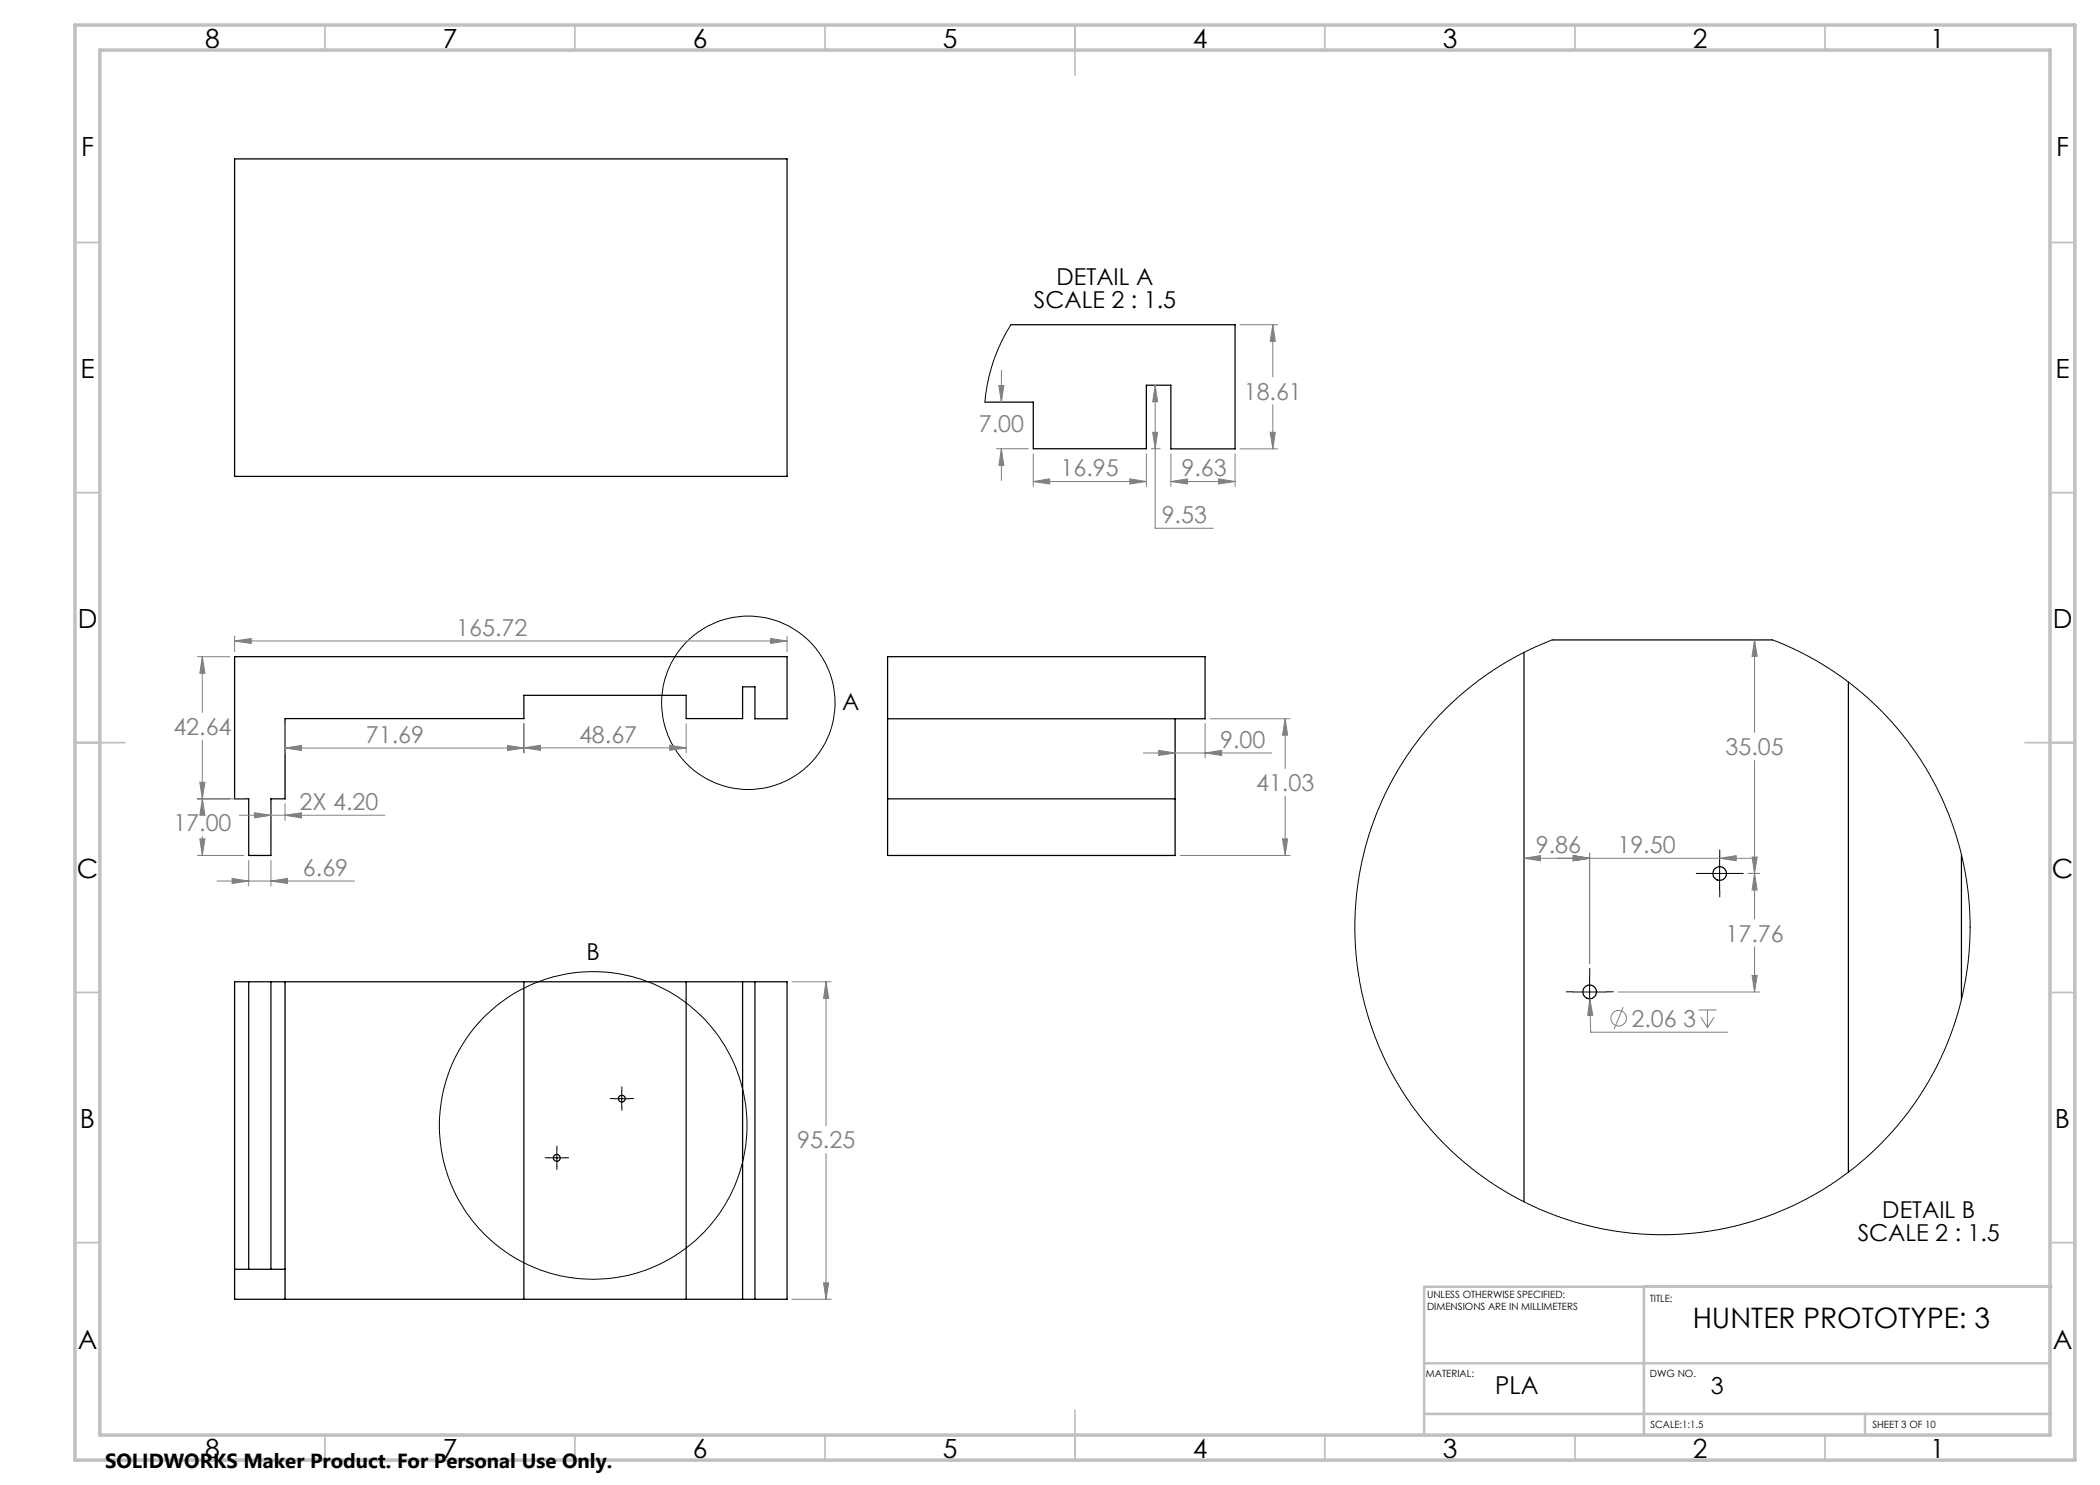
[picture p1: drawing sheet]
<svg xmlns="http://www.w3.org/2000/svg" width="420mm" height="297mm" viewBox="0 0 420 297" stroke-linecap="round" stroke-linejoin="round" font-family="sans-serif">
<g fill="none" stroke="#000" stroke-width=".25">
<path d="M46.9 31.8h110.5v63.5h-110.5zM202.2 64.9h44.8v24.9h-12.8v-12.8h-4.9v12.7h-22.6v-9.3h-9.7M46.9 131.3h110.5v12.5h-6.4v-6.4h-2.5v6.3h-11.3v-4.6h-32.4v4.6h-47.8v16.1h-2.8v11.3h-4.5v-11.3h-2.8zM304.8 130.5v109.8M310.5 128h44M369.7 136.4v98.1M177.5 159.8h57.5M177.5 143.8h63.5v-12.5h-63.5v39.8h57.5v-27.3M392.3 170.9v29.1M46.9 196.4h110.5v63.5h-110.5zM49.7 196.4v57.5M54.2 196.4v57.5"/>
<path d="M57 196.4v63.5M104.8 196.4v63.5M137.2 196.4v63.5M148.5 196.4v63.5M151 196.4v63.5M46.9 253.9h10.1"/>
<circle cx="343.9" cy="174.7" r="1.38"/>
<circle cx="317.9" cy="198.4" r="1.38"/>
<circle cx="124.4" cy="219.7" r=".68"/>
<circle cx="111.4" cy="231.6" r=".68"/>
</g>
<g fill="none" stroke="#000" stroke-width=".2">
<path d="M202.2 64.9l-2.1 3.7-1.5 3.8-1 4-.6 4M310.5 128l-5.2 2.2-4.8 2.7-4.7 3.1-3.5 2.8-3.1 2.8-3.8 4.2-4.2 5.6-2.4 4-2.3 4.4-2.2 5.5-1.4 4.7-1.1 5.2-.7 5.9-.1 5.6 .3 5.5 .6 3.9 1.1 5.1 1.7 5.4 2 4.8 2.3 4.5 3.3 5.1 2.3 3 3.8 4.3 4.2 4 4.8 3.6 4.1 2.7 4.7 2.5 4.6 1.9 4.2 1.4 6.2 1.5 4.8 .7 4.9 .3 6-.1 5.2-.6 4.8-1 5.1-1.4 5-2 4.3-2 4.7-2.7 4.6-3.3 4.2-3.7 3.7-3.8 3.3-4 2.9-4.4 2.5-4.4 2.4-5.3 2.1-6 1-4.4 .9-5.4 .4-5.5-.1-5.3-.6-5.6-1-5.3-1.6-5.4-2.2-5.4-1.7-3.5-2.6-4.4-3.1-4.3-2.7-3.3-4.9-4.9-4.5-3.6-4.9-3.3-4.6-2.5-5-2.1M340.6 174.7h6.7M343.9 171.4v6.6M314.6 198.4h6.7M317.9 195v6.7M122.7 219.7h3.3M124.4 218v3.4M109.7 231.6h3.3M111.4 229.9v3.4"/>
<circle cx="149.7" cy="140.6" r="17.3"/>
<circle cx="118.6" cy="225.1" r="30.8"/>
</g>
<g fill="none" stroke="#808080" stroke-width=".2">
<path d="M199.8 77.1h1l-.5 3.3zM200.3 74.1v6.3M231 77l.5 3.4h-1zM231 77v28.7h11.7M248 64.9h7.6M254.6 64.9l.5 3.4h-1.1zM254.6 64.9v10.5M199.3 89.7h6.4M200.3 89.7l.5 3.4h-1zM200.3 89.7v6.4M206.7 96.3l3.2-.5v1zM206.7 90.8v6.5"/>
<path d="M206.7 96.3h22.6M226 95.8l3.3 .5-3.3 .5zM229.3 90.8v6.5M230.3 89.7h1.7M230.5 86.5h1l-.5 3.2zM234.2 96.3l3.3-.5v1zM234.2 96.3h12.8M234.2 90.8v6.5M243.7 95.8l3.3 .5-3.3 .5zM247 90.8v6.5M248 89.8h7.6M254 86.5h1.1l-.5 3.3z"/>
<path d="M254.6 81v8.8M39.5 131.3h6.4M40.5 131.3l.5 3.4h-1zM40.5 131.3v11.2M46.9 128.2l3.3-.5v1zM46.9 127.2v3.1M46.9 128.2h110.5M154.1 127.7l3.3 .5-3.3 .5zM157.4 127.2v3.1M350.9 128l.5 3.3h-1zM350.9 128v18.5M39.5 159.8h9.2"/>
<path d="M40 156.5h1l-.5 3.3zM40.5 159.8l.5 3.3h-1zM40.5 148v13.7M57 149.6l3.3-.5v1zM57 144.7v5.9M57 149.6h47.8M101.5 149.1l3.3 .5-3.3 .5zM104.8 149.6l3.3-.6v1.1zM104.8 144.7v5.9M104.8 149.6h32.4M133.9 149l3.3 .6-3.3 .5zM137.2 144.7v5.9"/>
<path d="M228.7 150.6h25.7M231.7 150.1l3.3 .5-3.3 .5zM241 150.6l3.3-.5v1zM241 144.7v6.9M242 143.8h16M257 143.8l.5 3.2h-1zM257 143.8v9.9M257 159.2v11.9M350.9 152v31.8M39.5 171.1h9.2M40 167.8h1l-.5 3.3zM40.5 167.3v3.8"/>
<path d="M43.4 176.2h27.5M46.4 175.7l3.3 .5-3.3 .5zM47.8 163.1h29.2M49.7 172.1v5.1M50.9 162.6l3.3 .5-3.3 .5zM54.2 176.2l3.3-.5v1zM54.2 160.8v3.3M54.2 172.1v5.1M57 163.1l3.3-.5v1zM57 160.8v3.3M236 171.1h22M256.5 167.8h1l-.5 3.3z"/>
<path d="M304.8 171.7l3.3-.6v1.1zM304.8 171.7h45.5M314.6 171.1l3.3 .6-3.3 .5zM317.9 170.6v22.1M343.9 171.7l3.3-.6v1.1zM349.6 174.7h2.3M350.4 171.4h1l-.5 3.3zM350.9 174.7l.5 3.3h-1zM158.4 196.4h7.8M165.2 196.4l.5 3.3h-1zM165.2 196.4v28.7M318 199.8l.6 3.3h-1.1z"/>
<path d="M318 199.8l.1 6.6h27.4M323.6 198.4h28.3M350.4 195.1h1l-.5 3.3zM350.9 189.4v9M324.6 201.4l-1.8 4.5M339.7 202h3.6M340.1 203.4l1.4 2.1M341.5 202v3.5M342.8 203.4l-1.3 2.1M165.2 230.7v29.2M158.4 259.9h7.8M164.7 256.6h1l-.5 3.3z"/>
<circle cx="323.7" cy="203.6" r="1.55"/>
</g>
<g fill="none" stroke="#000" stroke-width=".2" stroke-dasharray="15.2 1.3 1.3 1.3">
<path d="M340.6 174.7h-1.4M344 171.4v-1.4M344 178v1.4M347.3 174.7h1.4M314.6 198.4h-1.4M318 195v-1.3M321.3 198.4h1.4M122.7 219.7h-.7M124.4 218v-.6M126 219.7h.7M318 201.7v1.4M109.7 231.6h-.7"/>
<path d="M111.4 229.9v-.7M111.4 233.2v.7M113 231.6h.7M124.4 221.4v.7"/>
</g>
<g fill="none" stroke="#c0c0c0" stroke-width=".35">
<path d="M65 5v5M115 5v5M165 5v5M215 5v10M265 5v5M315 5v5M365 5v5M15 48.5h5M410 48.5h5M15 98.5h5M410 98.5h5M15 148.5h10"/>
<path d="M405 148.5h10M15 198.5h5M410 198.5h5M15 248.5h5M410 248.5h5M65 287v5M115 287v5M165 287v5M215 282v10M265 287v5M315 287v5M365 287v5"/>
</g>
<path d="M328.8 257.3v29.7M410.2 257.3h-125.4v29.7M284.8 272.7h125.2M284.8 282.8h125.4M373 282.8v4.2" fill="none" stroke="#c0c0c0" stroke-width=".5"/>
<path d="M15 5h400v287h-400zM20 10h390v277h-390z" fill="none" stroke="#c0c0c0" stroke-width=".7"/>
<path d="M154.1 127.7l3.3 .5-3.3 .5zM46.9 128.2l3.3-.5v1zM46.4 175.7l3.3 .5-3.3 .5zM54.2 176.2l3.3-.5v1zM50.9 162.6l3.3 .5-3.3 .5zM57 163.1l3.3-.5v1zM57 149.6l3.3-.5v1zM101.5 149.1l3.3 .5-3.3 .5zM40.5 131.3l.5 3.4h-1zM40 156.5h1l-.5 3.3zM104.8 149.6l3.3-.6v1.1zM133.9 149l3.3 .6-3.3 .5zM40.5 159.8l.5 3.3h-1zM40 167.8h1l-.5 3.3zM165.2 196.4l.5 3.3h-1zM164.7 256.6h1l-.5 3.3zM231.7 150.1l3.3 .5-3.3 .5zM241 150.6l3.3-.5v1zM257 143.8l.5 3.2h-1zM256.5 167.8h1l-.5 3.3zM206.7 96.3l3.2-.5v1zM226 95.8l3.3 .5-3.3 .5zM234.2 96.3l3.3-.5v1zM243.7 95.8l3.3 .5-3.3 .5zM254 86.5h1.1l-.5 3.3zM254.6 64.9l.5 3.4h-1.1zM199.8 77.1h1l-.5 3.3zM200.3 89.7l.5 3.4h-1zM230.5 86.5h1l-.5 3.2zM231 77l.5 3.4h-1zM318 199.8l-.5 3.3h1.1zM350.4 171.4h1l-.5 3.3zM350.9 128l.5 3.3h-1zM350.4 195.1h1l-.5 3.3zM350.9 174.7l.5 3.3h-1zM343.9 171.7l3.3-.6v1.1zM314.6 171.1l3.3 .6-3.3 .5zM314.6 171.1l3.3 .6-3.3 .5zM304.8 171.7l3.3-.6v1.1z" fill="#808080"/>
<text font-size="5.6" x="338.5" y="265.5">HUNTER PROTOTYPE: 3</text>
<g font-size="5.3">
<text x="41" y="9.5">8</text>
<text x="88.5" y="9.5">7</text>
<text x="138.5" y="9.5">6</text>
<text x="188.5" y="9.5">5</text>
<text x="238.5" y="9.5">4</text>
<text x="288.5" y="9.5">3</text>
<text x="338.5" y="9.5">2</text>
<text x="386" y="9.5">1</text>
<text x="16.2" y="31.3">F</text>
<text x="411.2" y="31.3">F</text>
<text x="16.1" y="75.5">E</text>
<text x="411.1" y="75.5">E</text>
<text x="15.5" y="125.5">D</text>
<text x="410.5" y="125.5">D</text>
<text x="15.4" y="175.5">C</text>
<text x="410.4" y="175.5">C</text>
<text x="16" y="225.5">B</text>
<text x="411" y="225.5">B</text>
<text x="15.5" y="269.8">A</text>
<text x="410.5" y="269.8">A</text>
<text x="41" y="291.5">8</text>
<text x="88.5" y="291.5">7</text>
<text x="138.5" y="291.5">6</text>
<text x="188.5" y="291.5">5</text>
<text x="238.5" y="291.5">4</text>
<text x="288.5" y="291.5">3</text>
<text x="338.5" y="291.5">2</text>
<text x="386" y="291.5">1</text>
</g>
<text font-size="4.9" x="299.1" y="278.8">PLA</text>
<g font-size="4.7">
<text x="211.3" y="57">DETAIL A</text>
<text x="206.8" y="61.5">SCALE 2 : 1.5</text>
<text x="168.4" y="141.9">A</text>
<text x="117.3" y="192.1">B</text>
<text x="376.5" y="243.6">DETAIL B</text>
<text x="371.5" y="248.1">SCALE 2 : 1.5</text>
<text x="342.2" y="278.8">3</text>
</g>
<g font-size="4.7" fill="#808080">
<text x="248.7" y="79.9">18.61</text>
<text x="195.8" y="86.4">7.00</text>
<text x="212.1" y="95.3">16.95</text>
<text x="236.3" y="95.3">9.63</text>
<text x="232.3" y="104.6">9.53</text>
<text x="91.3" y="127.2">165.72</text>
<text x="34.7" y="147">42.64</text>
<text x="73.2" y="148.6">71.69</text>
<text x="115.8" y="148.5">48.67</text>
<text x="244" y="149.6">9.00</text>
<text x="345.1" y="151">35.05</text>
<text x="251.2" y="158.2">41.03</text>
<text x="34.7" y="166.2">17.00</text>
<text x="59.9" y="162">2X 4.20</text>
<text x="307.2" y="170.6">9.86</text>
<text x="323.5" y="170.6">19.50</text>
<text x="60.6" y="175.2">6.69</text>
<text x="345.1" y="188.3">17.76</text>
<text x="326.3" y="205.3">2.06 3</text>
<text x="159.4" y="229.7">95.25</text>
</g>
<text font-size="4.1" x="21" y="293.7">SOLIDWORKS Maker Product. For Personal Use Only.</text>
<g font-size="2">
<text x="285.4" y="259.6">UNLESS OTHERWISE SPECIFIED:</text>
<text x="285.4" y="262.1">DIMENSIONS ARE IN MILLIMETERS</text>
<text x="330" y="260.3">TITLE:</text>
<text x="285.2" y="275.4">MATERIAL:</text>
<text x="330" y="275.4">DWG NO.</text>
<text x="330.1" y="285.6">SCALE:1:1.5</text>
<text x="374.5" y="285.6">SHEET 3 OF 10</text>
</g>
</svg>
